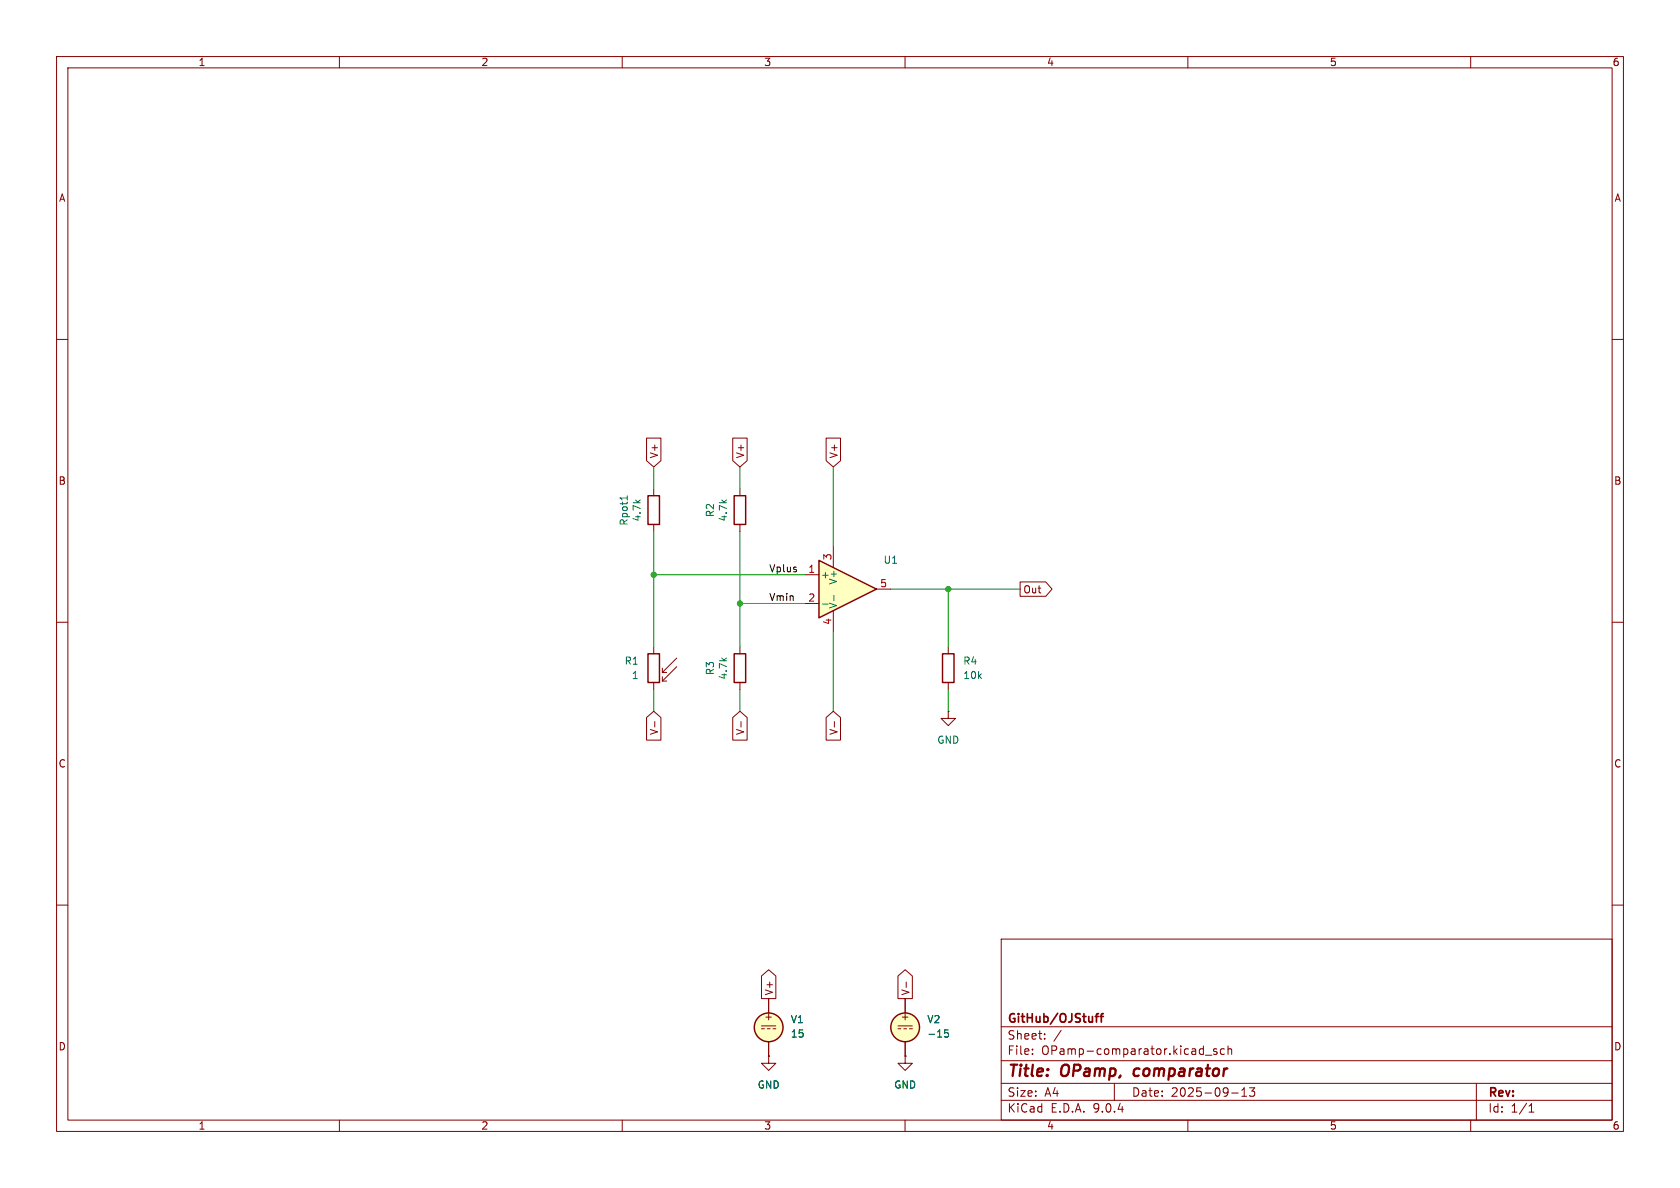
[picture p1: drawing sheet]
<svg xmlns="http://www.w3.org/2000/svg" width="297mm" height="210mm" viewBox="0 0 297 210" stroke-linecap="round" stroke-linejoin="round" font-family="sans-serif">
<g fill="none" stroke="#840000" stroke-width=".18">
<path d="M10 10h277v190h-277zM12 12h273v186h-273zM60 10v2M110 10v2M160 10v2M210 10v2M260 10v2M10 60h2M285 60h2M10 110h2M285 110h2M10 160h2"/>
<path d="M177 166h108v32h-108zM285 160h2M60 198v2M110 198v2M160 198v2M177 194.5h108M177 191.5h108M177 187.5h108M177 181.5h108M182.5 186.3v.1M182.5 185.5v.1M184.7 183.6v.1"/>
<path d="M184.7 182.8v.1M187.6 182.1l-1.3 2M197 191.5v3M210 198v2M213.1 186.5h1.1M215.1 185.5l-.4-.1-.2 .2 .1 .2 .5 .2v.3h-.6M216.5 185.5l-.5-.1-.3 .3v.4l.2 .2h.6M217.1 185.5l.2-.1 .4 .1v.9M217.1 184.9v1.5M217.7 193.2h1.2M219.5 193.8h.9M219.5 192.7l.5-.4v1.5"/>
<path d="M220.9 192.3h.9l-.5 .6 .4 .1v.7l-.2 .1h-.4l-.2-.1M260 198v2M261 191.5v6.5M270.3 196.6h.9M270.3 195.5l.4-.4v1.5"/>
</g>
<path d="M200.6 189.1l-.2 .7 .3 .4" fill="none" stroke="#840000" stroke-width=".4"/>
<path d="M193.6 179.7h.6M194.2 179.2l-.4 .2v1.3M194.5 179.7h.6M195.1 179.2l-.4 .2v1.3" fill="none" stroke="#840000" stroke-width=".3"/>
<path d="M144.8 99.1l10.1 5-10.1 5.1z" fill="#ffffc2"/>
<g fill="none" stroke="#840000" stroke-width=".25">
<path d="M114.6 87.6h2v5.1h-2zM129.8 87.6h2v5.1h-2zM144.8 99.1l10.1 5-10.1 5.1zM114.6 115.6h2v5.1h-2zM129.8 115.6h2v5.1h-2zM166.6 115.6h2.1v5.1h-2.1z"/>
<circle cx="135.9" cy="181.6" r="2.54"/>
<circle cx="160" cy="181.6" r="2.54"/>
</g>
<g fill="none" stroke="#840000" stroke-width=".18">
<path d="M114.3 77.4h2.5v4l-1.2 1.2-1.3-1.2zM129.5 77.4h2.6v4l-1.3 1.2-1.3-1.2zM146 77.4h2.6v4l-1.3 1.2-1.3-1.2zM115.6 86.4v1.2M115.6 92.7v1.3M130.8 86.4v1.2M130.8 92.7v1.3M147.3 96.5v3.8M115.6 114.3v1.3M117.1 118.9h.8M117.1 118.1v.8M117.1 119.6v.8"/>
<path d="M119.6 116.3l-2.5 2.6M119.6 117.9l-2.5 2.5M130.8 114.3v1.3M142.2 101.6h2.6M142.2 106.7h2.6M147.3 108v3.8M154.9 104.1h2.6M167.6 114.3v1.3M180.3 102.9h4.6l1.1 1.2-1.1 1.3h-4.6zM114.3 126.8l1.3-1.1 1.2 1.1v4h-2.5zM115.6 120.7v1.2M115.8 127.6v.9"/>
<path d="M117.1 120.4h.8M129.5 126.8l1.3-1.1 1.3 1.1v4h-2.6zM130.8 120.7v1.2M131 127.6v.9M146 126.8l1.3-1.1 1.3 1.1v4h-2.6zM147.5 127.6v.9M167.6 125.7v1.3h1.3l-1.3 1.3-1.2-1.3h1.2M167.6 125.7h.1M167.6 120.7v1.2M134.6 172.5l1.3-1.1 1.3 1.1v4h-2.6zM135.9 176.5v2.6M158.7 172.5l1.3-1.1 1.3 1.1v4h-2.6z"/>
<path d="M160 176.5v2.6M160.2 173.6v1M134.6 181.4h2.6M134.6 181.9h.5M135.6 181.9h.5M135.9 186.7v1.3h1.3l-1.3 1.2-1.3-1.2h1.3M135.9 186.7h.1M135.9 184.2v2.5M136.7 181.9h.5M158.7 181.4h2.6M158.7 181.9h.6M159.8 181.9h.5"/>
<path d="M160 186.7v1.3h1.3l-1.3 1.2-1.3-1.2h1.3M160 186.7h.1M160 184.2v2.5M160.8 181.9h.5"/>
</g>
<path d="M110.9 87.7v.7M110.9 88h-1.3l.2 .1M145.4 106.8h1M147.4 105.2v1M167.6 182.1h-.6v.6l.1-.2 .5 .1 .1 .2-.1 .4-.2 .1-.4-.1" fill="none" stroke="#006464" stroke-width=".18"/>
<g fill="#ffffc2" stroke="#ffffc2" stroke-width=".18">
<circle cx="135.9" cy="181.6" r="2.54"/>
<circle cx="160" cy="181.6" r="2.54"/>
</g>
<g fill="none" stroke="#009600" stroke-width=".18">
<path d="M115.6 82.6v3.8M115.6 94v20.3M130.8 82.6v3.8M130.8 94v20.3M147.3 82.6v13.9M115.6 101.6h26.6M130.8 106.7h11.4M147.3 111.8v13.9M157.5 104.1h22.8M167.6 104.1v10.2M115.6 121.9v3.8M130.8 121.9v3.8"/>
<path d="M167.6 121.9v3.8"/>
</g>
<g fill="#009600" stroke="#009600" stroke-width=".18">
<circle cx="115.6" cy="101.6" r=".46"/>
<circle cx="130.8" cy="106.7" r=".46"/>
<circle cx="167.6" cy="104.1" r=".46"/>
</g>
<g font-size="2.8" fill="#840000">
<text x="178" y="190.9">Title:</text>
<text x="187.7" y="190.9">OPamp,</text>
<text x="201.3" y="190.9">comparator</text>
</g>
<g font-size="2.1" fill="#840000">
<text x="178" y="184">Sheet:</text>
<text x="178" y="181.2">GitHub/OJStuff</text>
<text x="178" y="186.7">File:</text>
<text x="184.1" y="186.7">OPamp-comparator.kicad_sch</text>
<text x="178" y="196.9">KiCad</text>
<text x="178" y="194.1">Size:</text>
<text x="184.7" y="194.1">A4</text>
<text x="185.7" y="196.9">E.D.A.</text>
<text x="193.3" y="196.9">9.0.4</text>
<text x="200" y="194.1">Date:</text>
<text x="207" y="194.1">2025-09-13</text>
<text x="263" y="194.3">Rev:</text>
<text x="263" y="196.9">Id:</text>
<text x="267.1" y="196.9">1/1</text>
</g>
<g font-size="1.8" fill="#840000">
<text x="35" y="11.9">1</text>
<text x="85" y="11.9">2</text>
<text x="135" y="11.9">3</text>
<text x="185" y="11.9">4</text>
<text x="235" y="11.9">5</text>
<text x="285" y="11.9">6</text>
<text x="10.3" y="35.9">A</text>
<text x="285.3" y="35.9">A</text>
<text x="116.5" y="81.1" transform="rotate(-90 116.5 81.1)">V+</text>
<text x="131.8" y="81.1" transform="rotate(-90 131.8 81.1)">V+</text>
<text x="148.3" y="81.1" transform="rotate(-90 148.3 81.1)">V+</text>
<text x="10.3" y="85.9">B</text>
<text x="285.3" y="85.9">B</text>
<text x="180.8" y="105.1">Out</text>
<text x="116.5" y="130" transform="rotate(-90 116.5 130)">V-</text>
<text x="131.8" y="130" transform="rotate(-90 131.8 130)">V-</text>
<text x="148.3" y="130" transform="rotate(-90 148.3 130)">V-</text>
<text x="10.3" y="135.9">C</text>
<text x="285.3" y="135.9">C</text>
<text x="136.8" y="176.1" transform="rotate(-90 136.8 176.1)">V+</text>
<text x="161" y="176.1" transform="rotate(-90 161 176.1)">V-</text>
<text x="10.3" y="185.9">D</text>
<text x="135" y="180.6">+</text>
<text x="159.1" y="180.6">+</text>
<text x="285.3" y="185.9">D</text>
<text x="35" y="199.9">1</text>
<text x="85" y="199.9">2</text>
<text x="135" y="199.9">3</text>
<text x="185" y="199.9">4</text>
<text x="235" y="199.9">5</text>
<text x="285" y="199.9">6</text>
</g>
<g font-size="1.8" fill="#006464">
<text x="111.2" y="93" transform="rotate(-90 111.2 93)">Rpot1</text>
<text x="113.5" y="92.3" transform="rotate(-90 113.5 92.3)">4.7k</text>
<text x="126.4" y="91.5" transform="rotate(-90 126.4 91.5)">R2</text>
<text x="128.7" y="92.3" transform="rotate(-90 128.7 92.3)">4.7k</text>
<text x="156.1" y="99.9">U1</text>
<text x="145" y="102.5">+</text>
<text x="148.2" y="107.7" transform="rotate(-90 148.2 107.7)">V-</text>
<text x="148.2" y="103.4" transform="rotate(-90 148.2 103.4)">V+</text>
<text x="110.3" y="117.7">R1</text>
<text x="126.4" y="119.5" transform="rotate(-90 126.4 119.5)">R3</text>
<text x="170.2" y="117.7">R4</text>
<text x="111.6" y="120.2">1</text>
<text x="128.7" y="120.2" transform="rotate(-90 128.7 120.2)">4.7k</text>
<text x="170.2" y="120.2">10k</text>
<text x="165.6" y="131.7">GND</text>
<text x="139.7" y="181.1">V1</text>
<text x="139.7" y="183.6">15</text>
<text x="163.8" y="181.1">V2</text>
<text x="163.8" y="183.6">-15</text>
<text x="133.9" y="192.6">GND</text>
<text x="158" y="192.6">GND</text>
</g>
<g font-size="1.8" fill="#0f0f0f">
<text x="135.9" y="101.3">Vplus</text>
<text x="135.9" y="106.3">Vmin</text>
</g>
<g font-size="1.8" fill="#a90000">
<text x="142.8" y="101.3">1</text>
<text x="147.1" y="99.1" transform="rotate(-90 147.1 99.1)">3</text>
<text x="142.8" y="106.4">2</text>
<text x="155.5" y="103.9">5</text>
<text x="147.1" y="110.6" transform="rotate(-90 147.1 110.6)">4</text>
</g>
</svg>
